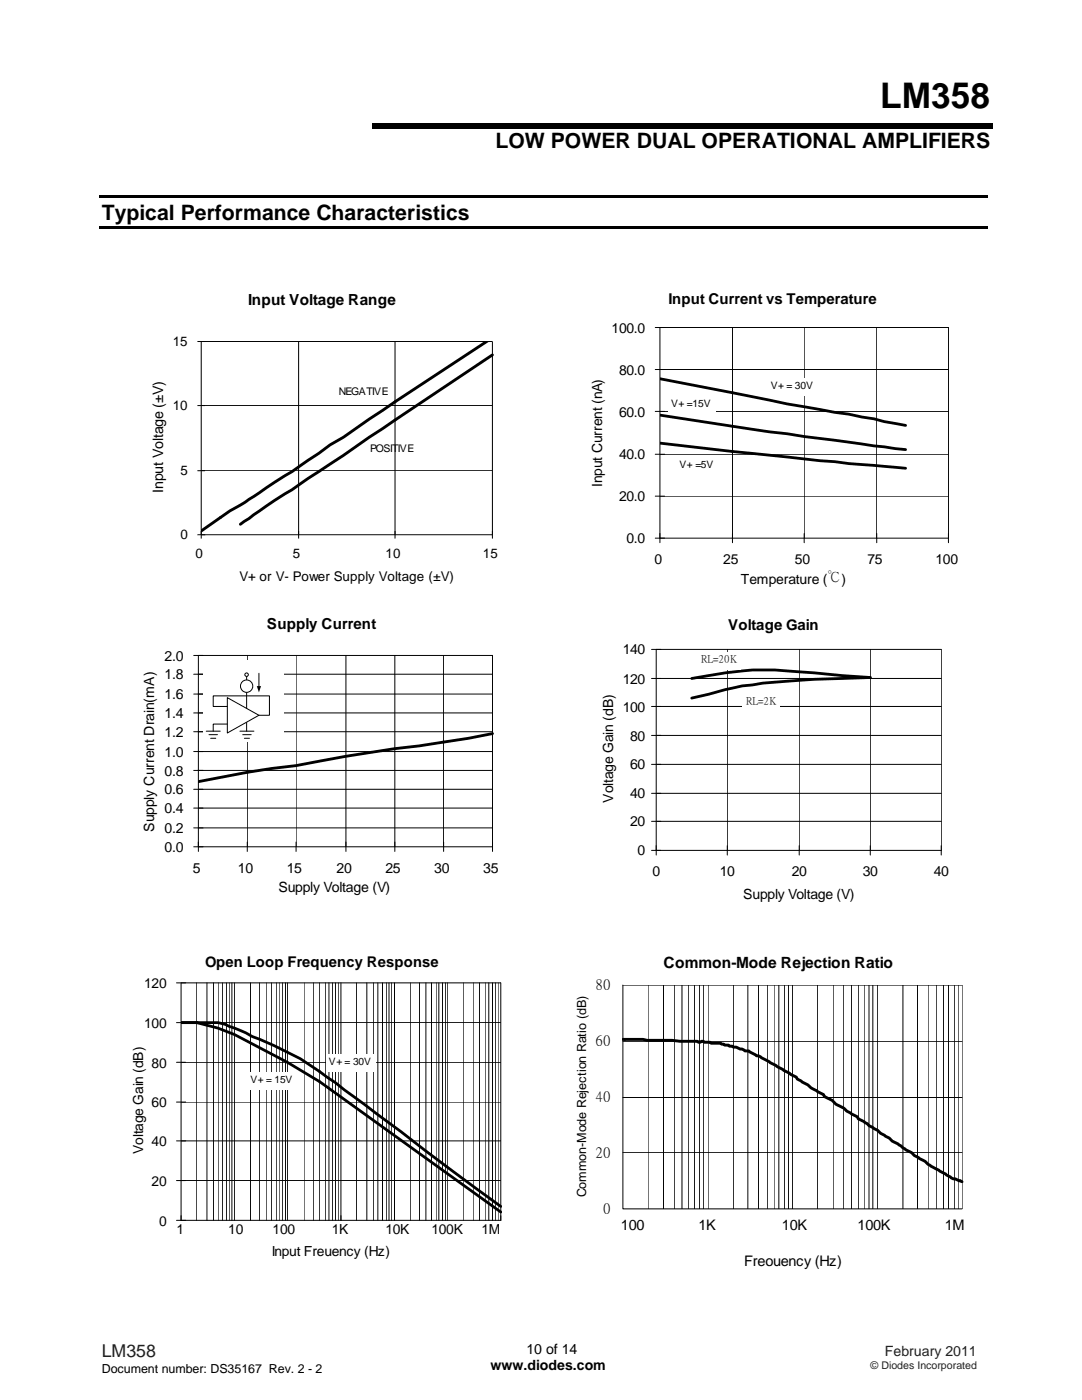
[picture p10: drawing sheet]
<svg xmlns="http://www.w3.org/2000/svg" width="216mm" height="279mm" viewBox="0 0 216 279" stroke-linecap="round" stroke-linejoin="round" font-family="sans-serif">
<path d="M19.8 39h177.2v.5h-177.2zM74.3 24.5h123.8v1.1h-123.8zM19.8 45.1h177.2v.5h-177.2z" fill="#000"/>
<path d="M27.6 55.8h73.3v63.1h-73.3z" fill="#fff"/>
<path d="M39.4 68.2h58.9v39.3M40.2 68.2v39.3M59.6 68.2v39.3M78.8 68.2v39.3M39.4 93.9h58.9M39.4 80.9h58.9M39.4 106.7h58.9" fill="none" stroke="#000" stroke-width=".2"/>
<path d="M97.2 68.1l-18.4 12.1-10.3 7.1-2.6 1.5-7.6 5.3-3.5 2.1-5.9 4a56.3 56.3 0 0 0-8.7 5.8M98.3 70.8l-40 27-3.5 2-6.8 4.8" fill="none" stroke="#000" stroke-width=".57"/>
<g fill="#fff">
<path d="M64.6 76.7h13.2v3.6h-13.2z"/>
<path d="M115.9 55.7h76.7v63h-76.7z"/>
</g>
<path d="M130.7 73.7h58.6M130.7 65.4h58.6v42.9M131.7 65.4v42.9M146.2 65.4v42.9M160.5 65.4v42.9M174.9 65.4v42.9M130.7 99h58.6M130.7 90.7h58.6M130.7 82.1h58.6M130.7 107.4h58.6" fill="none" stroke="#000" stroke-width=".2"/>
<path d="M131.7 75.6l25.4 5 9.5 1.7 2.8 .4 11.3 2.2M131.7 88.4l31.9 3.5 17.1 1.6M131.7 82.8a528.1 528.1 0 0 0 25.4 3.8l3.4 .5 20.2 2.6" fill="none" stroke="#000" stroke-width=".56"/>
<g fill="#fff">
<path d="M153.1 75.5h10.1v3.6h-10.1z"/>
<path d="M133.3 79.1h9.4v3.5h-9.4z"/>
<path d="M135 91.3h8.3v3.6h-8.3z"/>
<path d="M27.6 120.7h73.3v59h-73.3z"/>
</g>
<g fill="none" stroke="#000" stroke-width=".2">
<path d="M38.7 138.5h59.6M38.7 134.6h59.6M38.7 130.8h59.6v39.1M39.6 130.8v39.1M49.3 130.8v39.1M59.1 130.8v39.1M69 130.8v39.1M78.8 130.8v39.1M88.5 130.8v39.1M38.7 157.5h59.6M38.7 153.8h59.6M38.7 150h59.6"/>
<path d="M38.7 146h59.6M38.7 142.3h59.6M38.7 165.2h59.6M38.7 161.3h59.6M38.7 169h59.6"/>
</g>
<path d="M98.3 146.4a260.8 260.8 0 0 1-19.5 3l-9.8 1.5-9.9 1.9a188.2 188.2 0 0 0-19.5 3.2" fill="none" stroke="#000" stroke-width=".56"/>
<path d="M40.4 131.8h16.2v16.2h-16.2z" fill="#fff"/>
<path d="M49.2 134.6v11.3" fill="none" stroke="#000" stroke-width=".2"/>
<path d="M45.4 139.2l6.3 3.5-6.3 3.6z" fill="#fff"/>
<path d="M45.4 139.2l6.3 3.5-6.3 3.6z" fill="none" stroke="#000" stroke-width=".2"/>
<circle cx="49.2" cy="136.9" r="1.23" fill="#fff"/>
<circle cx="49.2" cy="136.9" r="1.23" fill="none" stroke="#000" stroke-width=".2"/>
<circle cx="49.2" cy="134.6" r=".35" fill="#fff"/>
<g fill="none" stroke="#000" stroke-width=".2">
<path d="M51.7 134.4v2.6M41.1 145.9h2.8M41.7 146.6h1.7M42 147.3h1.1M45.4 144.5h-2.9v1.4M45.4 141h-2.9v-2.1h11.3v3.8h-2.1M47.9 145.9h2.8M48.4 146.6h1.7M48.8 147.3h1"/>
<circle cx="49.2" cy="134.6" r=".35"/>
</g>
<path d="M51.2 136.9h.9l-.4 1.3z" fill="#000"/>
<path d="M117 120.7h74.5v63h-74.5z" fill="#fff"/>
<path d="M130 135.4h57.8M130 129.6h57.8v41M130.9 129.6v41M145.1 129.6v41M159.5 129.6v41M173.7 129.6v41M130 158.3h57.8M130 152.5h57.8M130 146.8h57.8M130 141h57.8M130 163.9h57.8M130 169.7h57.8" fill="none" stroke="#000" stroke-width=".2"/>
<path d="M138 135.4l3.4-.6a54.9 54.9 0 0 1 18.3-.7l14 1.1a217 217 0 0 0-25.6 1.7l-10.1 2.4" fill="none" stroke="#000" stroke-width=".56"/>
<g fill="#fff">
<path d="M148.2 138.7h7.5v3.5h-7.5z"/>
<path d="M139.3 130.1h8.5v3.5h-8.5z"/>
<path d="M25.4 188h77.7v65.3h-77.7z"/>
</g>
<g fill="none" stroke="#000" stroke-width=".2">
<path d="M35.2 196.2h64.7v47.3h-64.7M36.1 196.2v47.3M39.3 196.2v47.3M41.3 196.2v47.3M42.6 196.2v47.3M43.5 196.2v47.3M44.4 196.2v47.3M45.2 196.2v47.3M45.7 196.2v47.3M46.3 196.2v47.3M46.8 196.2v47.3M50 196.2v47.3"/>
<path d="M51.8 196.2v47.3M53.1 196.2v47.3M54.2 196.2v47.3M55.1 196.2v47.3M55.7 196.2v47.3M56.4 196.2v47.3M57 196.2v47.3M57.3 196.2v47.3M60.7 196.2v47.3M62.5 196.2v47.3M63.8 196.2v47.3M64.9 196.2v47.3"/>
<path d="M65.6 196.2v47.3M66.4 196.2v47.3M66.9 196.2v47.3M67.5 196.2v47.3M68 196.2v47.3M71.2 196.2v47.3M73.2 196.2v47.3M74.5 196.2v47.3M75.4 196.2v47.3M76.3 196.2v47.3M77.1 196.2v47.3M77.6 196.2v47.3"/>
<path d="M78.2 196.2v47.3M78.7 196.2v47.3M81.9 196.2v47.3M83.7 196.2v47.3M85 196.2v47.3M86.1 196.2v47.3M87 196.2v47.3M87.6 196.2v47.3M88.3 196.2v47.3M88.9 196.2v47.3M89.2 196.2v47.3M92.6 196.2v47.3"/>
<path d="M94.4 196.2v47.3M95.7 196.2v47.3M96.8 196.2v47.3M97.5 196.2v47.3M98.3 196.2v47.3M98.8 196.2v47.3M99.4 196.2v47.3M35.2 219.9h64.7M35.2 212h64.7M35.2 204.1h64.7M35.2 235.6h64.7M35.2 227.7h64.7"/>
</g>
<path d="M36.1 204.1h3.2M39.3 204.1l4.2 1.1 3.3 1.3 10.5 5.5 6.5 3.9 36.1 26M39.3 204.1h4.2l1.5 .3 4 1.7 1.3 .8a76.4 76.4 0 0 1 9.6 4.4l7 4.8 23.2 17.5 9.8 7.2" fill="none" stroke="#000" stroke-width=".55"/>
<g fill="#fff">
<path d="M65 210.5h10v3.5h-10z"/>
<path d="M49.3 214h10v3.5h-10z"/>
<path d="M113.8 188.1h80.9v68.6h-80.9z"/>
</g>
<g fill="none" stroke="#000" stroke-width=".2">
<path d="M124.3 196.6h67.7v44.7h-67.7zM129.3 196.6v44.7M132.4 196.6v44.7M134.5 196.6v44.7M136.1 196.6v44.7M137.4 196.6v44.7M138.6 196.6v44.7M139.6 196.6v44.7M140.3 196.6v44.7M141.3 196.6v44.7M146.3 196.6v44.7M149.2 196.6v44.7"/>
<path d="M151.3 196.6v44.7M153.1 196.6v44.7M154.5 196.6v44.7M155.4 196.6v44.7M156.6 196.6v44.7M157.4 196.6v44.7M158.1 196.6v44.7M163.2 196.6v44.7M166.2 196.6v44.7M168.4 196.6v44.7M169.9 196.6v44.7M171.3 196.6v44.7"/>
<path d="M172.4 196.6v44.7M173.4 196.6v44.7M174.2 196.6v44.7M175.1 196.6v44.7M180.2 196.6v44.7M183.1 196.6v44.7M185.2 196.6v44.7M186.9 196.6v44.7M188.3 196.6v44.7M189.3 196.6v44.7M190.4 196.6v44.7M191.2 196.6v44.7"/>
<path d="M124.3 219h67.7M124.3 207.8h67.7M124.3 230h67.7"/>
</g>
<path d="M124.3 207.4h4l.8 .2 10.1 .2a.5 .5 0 0 0 .8 0h.3l.2 .2h1.2l.2 .2h1.9l.8 .4h.8l.1 .2h.6l.2 .2a1.61 1.61 0 0 1 1.4 .4h.4a1.3 1.3 0 0 0 1.3 .3l1.6 1 .7 .2 7.2 4.1 .2 .3 2.1 1.2 .6 .6 2.5 1.3 .2 .4 1.6 .8 .7 .8 1.6 .7 .6 .6 2.1 1.2 .2 .4 1.1 .6 1 .7 1.7 1 .6 .6 1.8 .9 .5 .6 1.2 .6 1.5 1.2 1.2 .5 .6 .6 2.1 1.2a10 10 0 0 0 2.9 1.9l2.3 1.4 2.2 .7" fill="none" stroke="#000" stroke-width=".58"/>
<text font-size="7" x="175.6" y="21.6">LM358</text>
<g font-size="4.2">
<text x="98.8" y="29.5">LOW POWER DUAL OPERATIONAL AMPLIFIERS</text>
<text x="20.3" y="43.8">Typical Performance Characteristics</text>
</g>
<text font-size="3.5" fill="#231f20" x="20.3" y="270.9">LM358</text>
<g font-size="3.1">
<text x="49.5" y="60.9">Input Voltage Range</text>
<text x="132.4" y="193.3">Common-Mode Rejection Ratio</text>
</g>
<g font-size="3">
<text x="133.4" y="60.7">Input Current vs Temperature</text>
<text x="53.3" y="125.5">Supply Current</text>
<text x="145.3" y="125.7">Voltage Gain</text>
<text x="40.9" y="193">Open Loop Frequency Response</text>
</g>
<g font-size="2.9">
<text x="32.5" y="98.3" transform="rotate(-90 32.5 98.3)">Input Voltage (±V)</text>
<text x="118.9" y="197.4">80</text>
<text x="118.9" y="208.6">60</text>
<text x="118.9" y="219.8">40</text>
<text x="118.9" y="230.8">20</text>
<text x="120.4" y="242.1">0</text>
<text x="123.9" y="245.4">100</text>
<text x="139.4" y="245.4">1K</text>
<text x="156" y="245.4">10K</text>
<text x="171.1" y="245.4">100K</text>
<text x="188.5" y="245.4">1M</text>
<text x="148.5" y="252.6">Freouency (Hz)</text>
</g>
<g font-size="2.8">
<text x="122" y="66.4">100.0</text>
<text x="123.5" y="74.8">80.0</text>
<text x="123.5" y="83.1">60.0</text>
<text x="123.5" y="91.7">40.0</text>
<text x="120.2" y="97.2" transform="rotate(-90 120.2 97.2)">Input Current (nA)</text>
<text x="123.5" y="100">20.0</text>
<text x="125" y="108.4">0.0</text>
<text x="130.6" y="112.5">0</text>
<text x="144.3" y="112.5">25</text>
<text x="158.6" y="112.5">50</text>
<text x="173.1" y="112.5">75</text>
<text x="186.6" y="112.5">100</text>
<text x="147.9" y="116.6">Temperature (℃)</text>
<text x="32.8" y="131.8">2.0</text>
<text x="124.2" y="130.6">140</text>
<text x="32.8" y="135.6">1.8</text>
<text x="124.2" y="136.4">120</text>
<text x="32.8" y="143.3">1.4</text>
<text x="32.8" y="139.5">1.6</text>
<text x="124.2" y="142">100</text>
<text x="32.8" y="147.1">1.2</text>
<text x="125.7" y="147.8">80</text>
<text x="32.8" y="154.8">0.8</text>
<text x="32.8" y="151">1.0</text>
<text x="125.7" y="153.6">60</text>
<text x="32.8" y="158.5">0.6</text>
<text x="122.3" y="160.2" transform="rotate(-90 122.3 160.2)">Voltage Gain (dB)</text>
<text x="125.7" y="159.3">40</text>
<text x="30.8" y="166" transform="rotate(-90 30.8 166)">Supply Current Drain(mA)</text>
<text x="32.8" y="166.2">0.2</text>
<text x="32.8" y="162.3">0.4</text>
<text x="125.7" y="164.9">20</text>
<text x="32.8" y="170">0.0</text>
<text x="127.2" y="170.7">0</text>
<text x="38.5" y="174.1">5</text>
<text x="47.5" y="174.1">10</text>
<text x="55.5" y="178.1">Supply Voltage (V)</text>
<text x="57.2" y="174.1">15</text>
<text x="67.2" y="174.1">20</text>
<text x="76.9" y="174.1">25</text>
<text x="86.7" y="174.1">30</text>
<text x="96.4" y="174.1">35</text>
<text x="130.2" y="174.8">0</text>
<text x="143.6" y="174.8">10</text>
<text x="148.3" y="179.5">Supply Voltage (V)</text>
<text x="158" y="174.8">20</text>
<text x="172.2" y="174.8">30</text>
<text x="186.3" y="174.8">40</text>
<text x="28.8" y="197.2">120</text>
<text x="28.8" y="205.1">100</text>
<text x="30.2" y="213">80</text>
<text x="30.2" y="221">60</text>
<text x="28.6" y="230.3" transform="rotate(-90 28.6 230.3)">Voltage Gain (dB)</text>
<text x="30.2" y="228.7">40</text>
<text x="30.2" y="236.6">20</text>
<text x="31.7" y="244.6">0</text>
<text x="35.2" y="246.2">1</text>
<text x="45.6" y="246.2">10</text>
<text x="54.2" y="250.7">Input Freuency (Hz)</text>
<text x="54.4" y="246.2">100</text>
<text x="66.2" y="246.2">1K</text>
<text x="76.9" y="246.2">10K</text>
<text x="86.1" y="246.2">100K</text>
<text x="96.1" y="246.2">1M</text>
<text x="97.9" y="273.5">www.diodes.com</text>
<text x="105.1" y="270.2">10 of 14</text>
</g>
<text font-size="2.8" fill="#231f20" x="176.6" y="270.6">February 2011</text>
<g font-size="2.7">
<text x="34.5" y="69">15</text>
<text x="34.5" y="81.8">10</text>
<text x="36" y="94.8">5</text>
<text x="36" y="107.6">0</text>
<text x="39" y="111.4">0</text>
<text x="58.5" y="111.4">5</text>
<text x="76.9" y="111.4">10</text>
<text x="96.4" y="111.4">15</text>
<text x="47.8" y="116">V+ or V- Power Supply Voltage (±V)</text>
</g>
<g font-size="2.5">
<text x="116.9" y="239" transform="rotate(-90 116.9 239)">Common-Mode Rejection Ratio (dB)</text>
<text x="20.3" y="274">Document number: DS35167 Rev. 2 - 2</text>
</g>
<g font-size="2.1">
<text x="67.6" y="78.8">NEGATIVE</text>
<text x="73.9" y="90.3">POSITIVE</text>
<text x="139.9" y="132">RL=20K</text>
<text x="148.9" y="140.6">RL=2K</text>
</g>
<text font-size="2.1" fill="#231f20" x="173.7" y="273.2">© Diodes Incorporated</text>
<g font-size="2">
<text x="153.8" y="77.6">V+ = 30V</text>
<text x="133.9" y="81.2">V+ =15V</text>
<text x="135.6" y="93.4">V+ =5V</text>
<text x="65.6" y="212.6">V+ = 30V</text>
<text x="50" y="216.1">V+ = 15V</text>
</g>
</svg>
